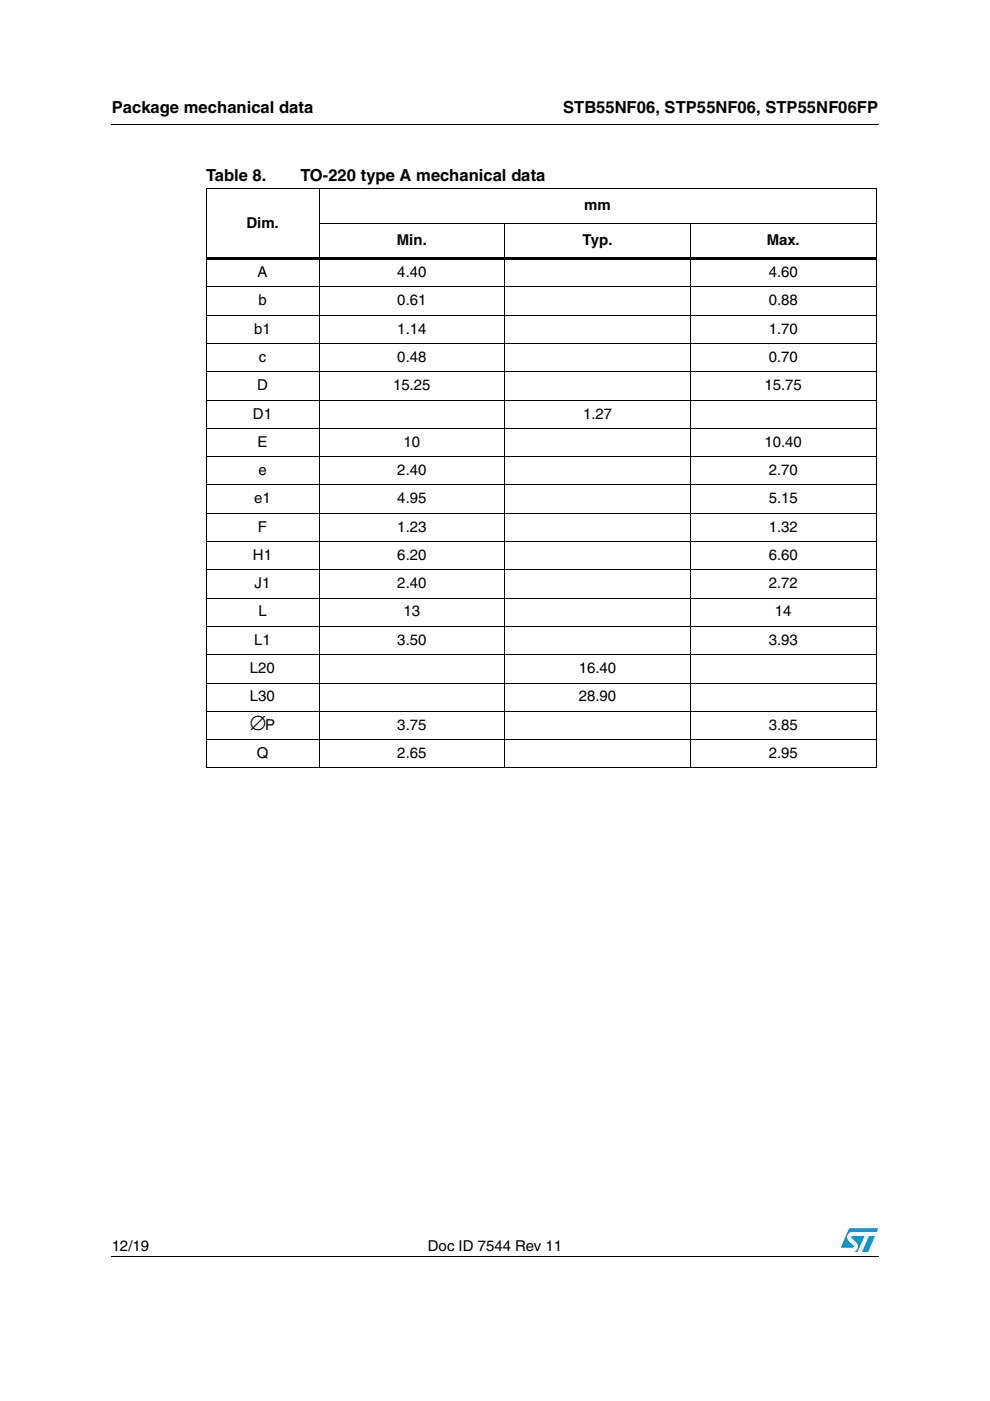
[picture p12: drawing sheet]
<svg xmlns="http://www.w3.org/2000/svg" width="210mm" height="297mm" viewBox="0 0 210 297" stroke-linecap="round" stroke-linejoin="round" font-family="sans-serif">
<g fill="#0099d8">
<path d="M184.2 262.1h1.3l-1.4 3.3h-1.3z"/>
<path d="M180 260.5h6.2l-.3 .7h-5.2a1.13 1.13 0 0 0-1 .7 1.13 1.13 0 0 0 .3 1.3l1 .9-.1 .4h-2.6z"/>
<path d="M180.6 262.1h2.7l-1.4 3.3h-.7a1.18 1.18 0 0 0 .4-1.9l-1.1-1z"/>
</g>
<path d="M23.6 26.2l.1 .2zM43.6 54.6h142.2v.6h-142.2zM23.6 266.3l.1 .1z" fill="#000"/>
<g fill="none" stroke="#000" stroke-width=".21">
<path d="M23.7 26.3h162.6M67.6 40v122.9M43.6 40h142.2M43.7 40.1v122.6M67.6 47.5h118.2M107 47.4v115.5M146.4 47.4v115.5M185.8 40.1v122.6M43.6 60.8h142.2M43.6 66.8h142.2M43.6 72.9h142.2M43.6 78.8h142.2"/>
<path d="M43.6 84.8h142.2M43.6 90.8h142.2M43.6 96.8h142.2M43.6 102.8h142.2M43.6 108.8h142.2M43.6 114.8h142.2M43.6 120.8h142.2M43.6 126.8h142.2M43.6 132.8h142.2M43.6 138.8h142.2M43.6 144.8h142.2M43.6 150.8h142.2"/>
<path d="M43.6 156.8h142.2M43.6 162.8h142.2M23.7 266.4h162.6"/>
</g>
<text font-size="4.2" x="53" y="154.7">∅</text>
<g font-size="3.5">
<text x="23.7" y="23.9">Package mechanical data</text>
<text x="119.4" y="23.9">STB55NF06, STP55NF06, STP55NF06FP</text>
<text x="43.7" y="38.5">Table 8.</text>
<text x="63.7" y="38.5">TO-220 type A mechanical data</text>
</g>
<g font-size="3.2">
<text x="123.9" y="44.6">mm</text>
<text x="52.2" y="48.3">Dim.</text>
<text x="84.2" y="52">Min.</text>
<text x="123.5" y="52">Typ.</text>
<text x="162.6" y="52">Max.</text>
<text x="54.6" y="58.7">A</text>
<text x="84.2" y="58.7">4.40</text>
<text x="163" y="58.7">4.60</text>
<text x="54.8" y="64.7">b</text>
<text x="84.2" y="64.7">0.61</text>
<text x="163" y="64.7">0.88</text>
<text x="53.9" y="70.7">b1</text>
<text x="84.2" y="70.7">1.14</text>
<text x="163" y="70.7">1.70</text>
<text x="54.9" y="76.7">c</text>
<text x="84.2" y="76.7">0.48</text>
<text x="163" y="76.7">0.70</text>
<text x="54.5" y="82.7">D</text>
<text x="83.4" y="82.7">15.25</text>
<text x="162.1" y="82.7">15.75</text>
<text x="53.6" y="88.7">D1</text>
<text x="123.6" y="88.7">1.27</text>
<text x="54.6" y="94.7">E</text>
<text x="85.6" y="94.7">10</text>
<text x="162.1" y="94.7">10.40</text>
<text x="54.8" y="100.7">e</text>
<text x="84.2" y="100.7">2.40</text>
<text x="163" y="100.7">2.70</text>
<text x="53.9" y="106.7">e1</text>
<text x="84.2" y="106.7">4.95</text>
<text x="163" y="106.7">5.15</text>
<text x="54.7" y="112.7">F</text>
<text x="84.2" y="112.7">1.23</text>
<text x="163" y="112.7">1.32</text>
<text x="53.6" y="118.7">H1</text>
<text x="84.2" y="118.7">6.20</text>
<text x="163" y="118.7">6.60</text>
<text x="54" y="124.7">J1</text>
<text x="84.2" y="124.7">2.40</text>
<text x="163" y="124.7">2.72</text>
<text x="54.8" y="130.7">L</text>
<text x="85.6" y="130.7">13</text>
<text x="164.3" y="130.7">14</text>
<text x="53.9" y="136.7">L1</text>
<text x="84.2" y="136.7">3.50</text>
<text x="163" y="136.7">3.93</text>
<text x="53" y="142.7">L20</text>
<text x="122.7" y="142.7">16.40</text>
<text x="53" y="148.7">L30</text>
<text x="122.7" y="148.7">28.90</text>
<text x="56.2" y="154.7">P</text>
<text x="84.2" y="154.7">3.75</text>
<text x="163" y="154.7">3.85</text>
<text x="54.4" y="160.7">Q</text>
<text x="84.2" y="160.7">2.65</text>
<text x="163" y="160.7">2.95</text>
<text x="23.7" y="265.1">12/19</text>
<text x="90.7" y="265.1">Doc ID 7544 Rev 11</text>
</g>
</svg>
